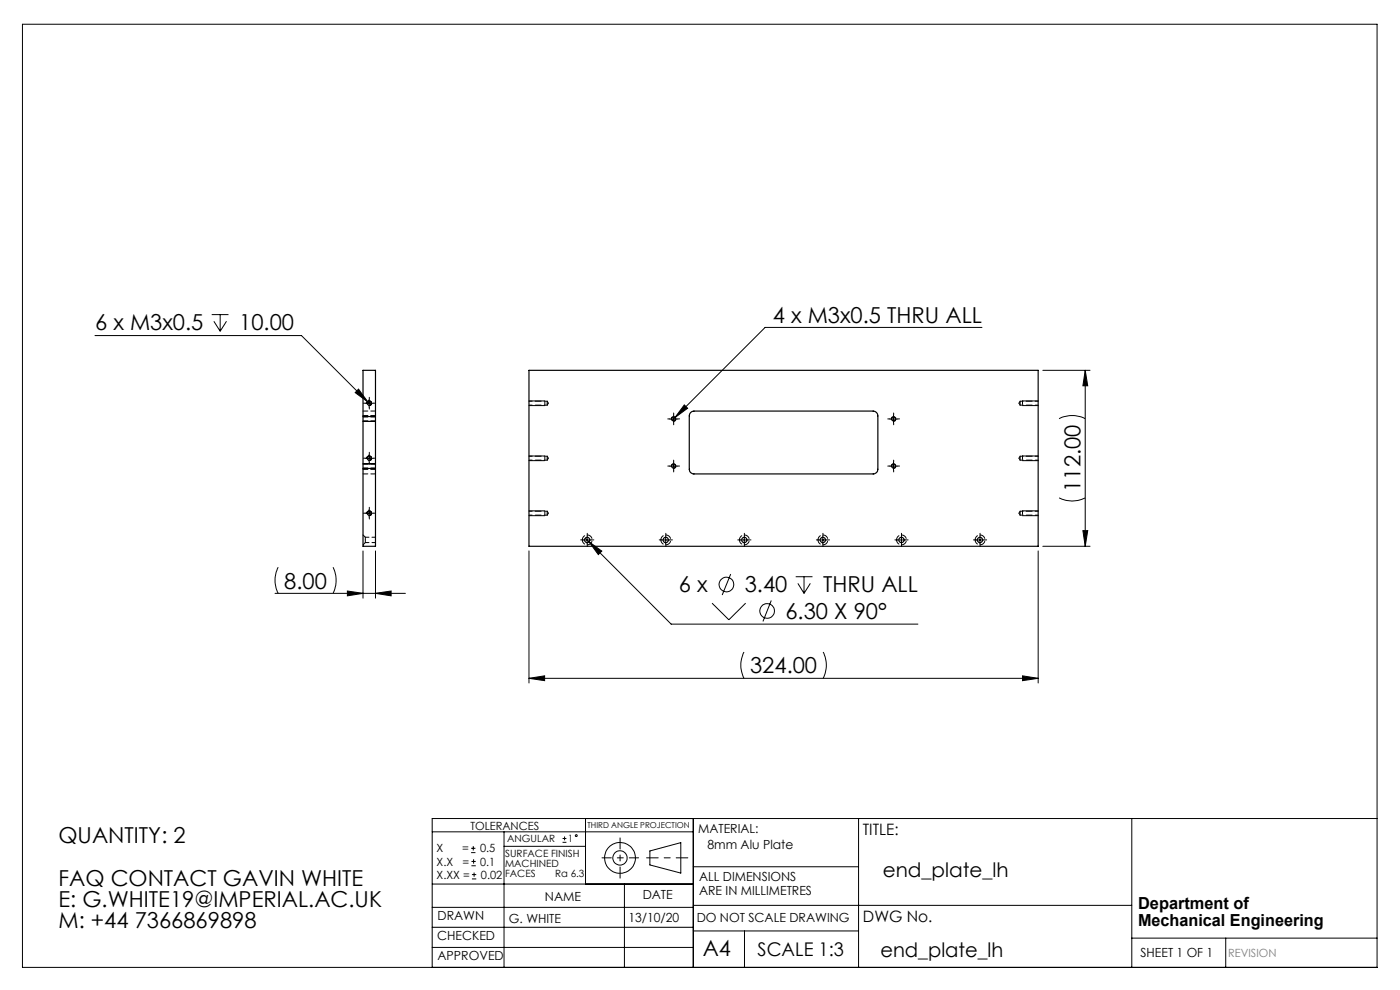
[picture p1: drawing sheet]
<svg xmlns="http://www.w3.org/2000/svg" width="297mm" height="210mm" viewBox="0 0 297 210" stroke-linecap="round" stroke-linejoin="round" font-family="sans-serif">
<g fill="none" stroke="#000" stroke-width=".21">
<path d="M4.8 5.1h287.3v200.1h-287.3zM20.1 71.2h43.9l14 14.1M44.9 66.7h3.6M45.4 68.1l1.3 2.2M46.7 66.7v3.6M48 68.1l-1.3 2.2M208.3 69.5h-46l-19.7 19.7M221.2 78.6h10M230.2 78.6v37.3M230.2 78.6l.6 3.2h-1.1zM76.1 82.5l1.9 2.8-2.6-2zM77 98.4h2.7"/>
<path d="M77 99.4h2.7M77 88.4h2.7M77 89.4h2.7M77.5 97.2h1.7M77.5 85.5h1.7M77.9 97.3a.48 .48 0 0 1 .4-.6 .48 .48 0 0 1 .5 .5 .48 .48 0 0 1-.6 .5M77.9 85.7a.5 .5 0 0 1 .4-.6 .5 .5 0 0 1 .5 .5 .5 .5 0 0 1-.6 .4M78 85.3l.6 .5M78.3 84.7v1.7M78.3 96.4v1.6M112.2 96.7h3.4M112.2 97.7h3.4"/>
<path d="M112.2 85h3.4M112.2 86h3.4M142.1 98.9h1.6M142.1 88.9h1.6M142.4 99a.51 .51 0 0 1 .5-.6 .51 .51 0 0 1 .5 .5 .51 .51 0 0 1-.6 .5M142.4 89a.5 .5 0 0 1 .5-.6 .5 .5 0 0 1 .5 .5 .5 .5 0 0 1-.6 .5M142.9 88v1.7M142.9 98v1.7M145.2 85.9l.7 .7-2.7 2zM188.7 98.9h1.7M188.7 88.9h1.7M189.1 99a.5 .5 0 0 1 .4-.6 .5 .5 0 0 1 .6 .5 .5 .5 0 0 1-.7 .5"/>
<path d="M189.1 89a.48 .48 0 0 1 .4-.6 .48 .48 0 0 1 .5 .5 .48 .48 0 0 1-.6 .5M189.5 88v1.7M189.5 98v1.7M216.9 96.7h3.3M216.9 97.7h3.3M216.9 85h3.3M216.9 86h3.3M224.7 88.8a6.1 6.1 0 0 1 5.5 0M77 116.9v10M77.5 108.9h1.7M77.9 109a.5 .5 0 0 1 .4-.6 .5 .5 0 0 1 .5 .5 .5 .5 0 0 1-.6 .5M78.3 108v1.7"/>
<path d="M79.7 116.9v10M112.2 116.9v28M112.2 108.4h3.4M112.2 109.4h3.4M123.7 114.5h1.7M124.2 114.2l.8 .7M124.6 113.7v1.7M125 114.9l2.7 2-.8 .7zM125 114.9l17.4 17.5h52.3M140.4 114.5h1.7M141.2 113.7v1.7M157.1 114.5h1.6"/>
<path d="M157.9 113.7v1.7M173.7 114.5h1.7M174.6 113.7v1.7M190.4 114.5h1.7M191.2 113.7v1.7M207.1 114.5h1.6M207.9 113.7v1.7M216.9 108.4h3.3M216.9 109.4h3.3M220.2 116.9v28M221.2 115.9h10M224.7 105.6a6.1 6.1 0 0 0 5.5 0"/>
<path d="M229.7 112.6h1.1l-.6 3.3zM58.3 125.9h27.7M59 120.3a6.1 6.1 0 0 0 0 5.6M70.7 120.3a6.4 6.4 0 0 1 0 5.6M73.7 125.4l3.3 .5-3.3 .5zM79.7 125.9l3.3-.5v1zM151.1 127.9l3.5 3.6 3.6-3.6M155 121.8l-1.8 4.4M157.8 138.3a6.1 6.1 0 0 0 0 5.6M163.6 127.4l-1.7 4.4M168.8 122.3h3.6M169.3 123.7l1.3 2.2"/>
<path d="M170.6 122.3v3.6M171.9 123.7l-1.3 2.2M174.6 138.3a6.1 6.1 0 0 1 0 5.6M112.2 143.9l3.3-.5v1zM112.2 143.9h108M216.9 143.4l3.3 .5-3.3 .5zM91.7 176.5h55.4M99.9 179.9h1M100.4 179.5v.9M106.9 176.5v28.7M106.9 179.5h17.3M119.3 178.7h.9"/>
<path d="M119.3 177.9h.9M119.8 177.4v.9M124.2 173.6v13.9M147.1 173.6v31.6M182.1 173.6v31.6M240.1 173.6v31.6M292.1 173.6h-200.4v31.6M91.7 196.7h55.4M91.7 192.5h55.4M91.7 187.5h55.4M99.9 180.9h1M100 183.6h.9"/>
<path d="M100 182.7h.9M100.1 186.4h.9M100.1 185.5h.9M100.5 182.3v.9M100.6 185.1v.9M132.5 187.5v17.7M137.9 180.5l6.5-1.8v6.5l-6.5-1.7zM147.1 183.9h35M147.1 197.5h35M147.1 192h93M157.9 197.5v7.7M240.1 199h52"/>
<path d="M260 199v6.2M91.7 201h55.4"/>
<circle cx="154.1" cy="124" r="1.55"/>
<circle cx="162.7" cy="129.6" r="1.55"/>
<circle cx="122.2" cy="177.3" r=".2"/>
<circle cx="131.5" cy="182" r="1.52"/>
<circle cx="131.5" cy="182" r="3.3"/>
</g>
<path d="M145.9 182h-8.7" fill="none" stroke="#000" stroke-width=".21" stroke-dasharray="15.2 1.3 1.3 1.3" stroke-dashoffset="12.8"/>
<path d="M131.5 177.7v8.6" fill="none" stroke="#000" stroke-width=".21" stroke-dasharray="15.2 1.3 1.3 1.3" stroke-dashoffset="12.9"/>
<path d="M127.7 182h7.8" fill="none" stroke="#000" stroke-width=".21" stroke-dasharray="15.2 1.3 1.3 1.3" stroke-dashoffset="13.3"/>
<path d="M115.6 97.7v-1M115.6 86v-1M216.9 96.7v1M216.9 85v1M77.5 115.1h2.2M79.7 114h-2.2M115.6 109.4v-1M216.9 108.4v1" fill="none" stroke="#000" stroke-width=".21" stroke-dasharray="1.3 .6" stroke-dashoffset=".5"/>
<g fill="none" stroke="#000" stroke-width=".21" stroke-dasharray="15.2 1.3 1.3 1.3">
<path d="M77.5 97.2h-.4M77.5 85.5h-.4M78.3 96.4v-.5M78.3 98v.4M78.3 84.7v-.4M78.3 86.4v.4M79.2 97.2h.4M79.2 85.5h.4M142.1 98.9h-.4M142.1 88.9h-.4M142.9 98v-.4M142.9 99.7v.4"/>
<path d="M142.9 88v-.4M142.9 89.7v.4M143.7 98.9h.5M143.7 88.9h.5M188.7 98.9h-.4M188.7 88.9h-.4M189.6 98v-.4M189.6 99.7v.4M189.6 88v-.4M189.6 89.7v.4M190.4 98.9h.4M190.4 88.9h.4"/>
<path d="M77.5 108.9h-.4M78.3 108v-.4M78.3 109.7v.4M79.2 108.9h.4M123.7 114.5h-.5M124.6 113.7v-.6M124.6 115.4v.5M125.4 114.5h.6M140.4 114.5h-.6M141.2 113.7v-.6M141.2 115.4v.5M142.1 114.5h.5"/>
<path d="M157.1 114.5h-.6M157.9 113.7v-.6M157.9 115.4v.5M158.7 114.5h.6M173.7 114.5h-.5M174.6 113.7v-.6M174.6 115.4v.5M175.4 114.5h.6M190.4 114.5h-.6M191.2 113.7v-.6M191.2 115.4v.5M192.1 114.5h.5"/>
<path d="M207.1 114.5h-.6M207.9 113.7v-.6M207.9 115.4v.5M208.7 114.5h.6"/>
</g>
<g fill="#000">
<path d="M76.1 82.5l-.7 .8 2.6 2zM145.2 85.9l-2 2.7 2.7-2zM125 114.9l1.9 2.7 .8-.7zM112.2 143.9l3.3-.5v1zM216.9 143.4l3.3 .5-3.3 .5z"/>
<path d="M229.7 112.6h1.1l-.6 3.3zM230.2 78.6l.6 3.2h-1.1z"/>
<path d="M79.7 125.9l3.3-.5v1zM73.7 125.4l3.3 .5-3.3 .5z"/>
</g>
<g fill="none" stroke="#000" stroke-width=".25">
<path d="M77 78.6h2.7v37.3h-2.7zM112.2 78.6h108v37.3h-108zM146.5 87.5l.7-.3h38a1.02 1.02 0 0 1 1 1v11.3a.96 .96 0 0 1-1 1h-38a.96 .96 0 0 1-1-1v-11.3z"/>
<circle cx="78.3" cy="97.2" r=".41"/>
<circle cx="78.3" cy="85.5" r=".41"/>
<circle cx="142.9" cy="98.9" r=".41"/>
<circle cx="142.9" cy="88.9" r=".41"/>
<circle cx="189.6" cy="98.9" r=".41"/>
<circle cx="189.6" cy="88.9" r=".41"/>
<circle cx="78.3" cy="108.9" r=".41"/>
<circle cx="124.6" cy="114.5" r=".56"/>
<circle cx="141.2" cy="114.5" r=".56"/>
<circle cx="157.9" cy="114.5" r=".57"/>
<circle cx="174.6" cy="114.5" r=".56"/>
<circle cx="191.2" cy="114.5" r=".57"/>
<circle cx="207.9" cy="114.5" r=".56"/>
</g>
<g fill="none" stroke="#000" stroke-width=".21" stroke-dasharray="1.3 .6">
<path d="M116.1 85.5v-.4M116.1 85.9v-.4M116.1 97.2v-.4M116.1 97.6v-.4M116.1 85.9l.2-.4M116.1 97.6l.2-.4M116.3 85.5l-.2-.4M116.3 97.2l-.2-.4M216.2 85.5l.2 .4M216.2 97.2l.2 .4M216.4 85.1l-.2 .4M216.4 96.8l-.2 .4"/>
<path d="M77.5 114.5v-.5M77.5 115.1v-.6M116.1 108.9v-.5M116.1 109.3v-.4M116.1 109.3l.2-.4M116.3 108.9l-.2-.5M216.2 108.9l.2 .4M216.4 108.4l-.2 .5"/>
</g>
<path d="M77 88.2h2.7M77 99.5h2.7M77 99.3h2.7M77 89.3h2.7M79.7 99.5h-2.7M79.7 87.2h-2.7M79.7 88.2h-2.7M79.7 98.4h-2.7M79.7 88.4h-2.7M77 100.5h2.7M77 115.6l.5-.5M77.5 114l-.5-.5" fill="none" stroke="#000" stroke-width=".21" stroke-dasharray="1.3 .6" stroke-dashoffset=".3"/>
<path d="M216.4 85.1v.8M216.4 96.8v.8M216.4 108.4v.9" fill="none" stroke="#000" stroke-width=".21" stroke-dasharray="1.3 .6" stroke-dashoffset=".4"/>
<path d="M123.5 114.5a1.05 1.05 0 0 1 1.5-.9 1.05 1.05 0 0 1 .3 1.7 1.05 1.05 0 0 1-1.7-.5l-.1-.3M140.2 114.5a1.05 1.05 0 0 1 1.5-.9 1.05 1.05 0 0 1 .2 1.7 1.05 1.05 0 0 1-1.7-.5v-.3M156.9 114.5a1.05 1.05 0 0 1 1.5-.9 1.05 1.05 0 0 1 .2 1.7 1.05 1.05 0 0 1-1.7-.5v-.3M173.5 114.5a1.05 1.05 0 0 1 1.5-.9 1.05 1.05 0 0 1 .3 1.7 1.05 1.05 0 0 1-1.7-.5l-.1-.3M190.2 114.5a1.05 1.05 0 0 1 1.5-.9 1.05 1.05 0 0 1 .2 1.7 1.05 1.05 0 0 1-1.7-.5v-.3M206.9 114.5a1.05 1.05 0 0 1 1.5-.9 1.05 1.05 0 0 1 .2 1.7 1.05 1.05 0 0 1-1.7-.5v-.3" fill="none" stroke="#000" stroke-width=".21" stroke-dasharray="1.3 .6" stroke-dashoffset=".2"/>
<path d="M112.2 97.6h3.9M112.2 85.9h3.9M116.1 96.8h-3.9M116.1 85.1h-3.9M216.4 85.9h3.8M216.4 97.6h3.8M220.2 85.1h-3.8M220.2 96.8h-3.8M112.2 109.3h3.9M116.1 108.4h-3.9M216.4 109.3h3.8M220.2 108.4h-3.8" fill="none" stroke="#000" stroke-width=".21" stroke-dasharray="1.3 .6" stroke-dashoffset=".6"/>
<g font-size="4.7">
<text x="20.2" y="70.1">6 x M3x0.5</text>
<text x="50.7" y="70.1">10.00</text>
<text x="163.9" y="68.4">4 x M3x0.5 THRU ALL</text>
<text x="229.2" y="104.3" transform="rotate(-90 229.2 104.3)">112.00</text>
<text x="60.3" y="124.8">8.00</text>
<text x="144" y="125.7">6 x</text>
<text x="158" y="125.7">3.40</text>
<text x="174.6" y="125.7">THRU ALL</text>
<text x="166.6" y="131.3">6.30 X 90°</text>
<text x="159.1" y="142.8">324.00</text>
<text x="12.4" y="178.8">QUANTITY: 2</text>
<text x="12.4" y="187.9">FAQ CONTACT GAVIN WHITE</text>
<text x="12.4" y="192.4">E: G.WHITE19@IMPERIAL.AC.UK</text>
<text x="12.4" y="196.9">M: +44 7366869898</text>
<text x="149.1" y="202.9">A4</text>
</g>
<g font-size="4.2">
<text x="187.3" y="186">end_plate_lh</text>
<text x="186.8" y="203">end_plate_lh</text>
</g>
<text font-size="4" x="160.7" y="202.8">SCALE 1:3</text>
<g font-size="3.5">
<text x="241.4" y="192.8">Department of</text>
<text x="241.4" y="196.3">Mechanical Engineering</text>
</g>
<g font-size="3.3">
<text x="183" y="177.2">TITLE:</text>
<text x="183.1" y="195.7">DWG No.</text>
</g>
<g font-size="2.7">
<text x="148.1" y="176.7">MATERIAL:</text>
<text x="150.1" y="180.1">8mm Alu Plate</text>
<text x="115.6" y="191">NAME</text>
<text x="136.3" y="190.8">DATE</text>
<text x="148.3" y="186.8">ALL DIMENSIONS</text>
<text x="148.3" y="189.8">ARE IN MILLIMETRES</text>
<text x="92.8" y="195.2">DRAWN</text>
<text x="107.9" y="195.7">G. WHITE</text>
<text x="133.3" y="195.6">13/10/20</text>
<text x="147.8" y="195.7">DO NOT SCALE DRAWING</text>
<text x="92.8" y="199.3">CHECKED</text>
<text x="92.8" y="203.6">APPROVED</text>
<text x="242" y="203">SHEET 1 OF 1</text>
</g>
<g font-size="2.4">
<text x="99.8" y="176">TOLERANCES</text>
<text x="92.6" y="180.8">X</text>
<text x="92.6" y="183.6">X.X</text>
<text x="98" y="180.8">=</text>
<text x="98.1" y="183.6">=</text>
<text x="101.8" y="180.8">0.5</text>
<text x="101.9" y="183.6">0.1</text>
<text x="92.6" y="186.4">X.XX =</text>
<text x="102" y="186.4">0.02</text>
</g>
<text font-size="2.4" fill="#808080" x="260.6" y="203">REVISION</text>
<g font-size="2.1">
<text x="107.6" y="178.6">ANGULAR</text>
<text x="120.5" y="178.6">1</text>
<text x="107.2" y="181.8">SURFACE FINISH</text>
<text x="107.2" y="183.9">MACHINED</text>
<text x="107.2" y="186">FACES</text>
<text x="117.8" y="186">Ra 6.3</text>
</g>
<text font-size="1.7" x="124.6" y="175.7">THIRD ANGLE PROJECTION</text>
</svg>
